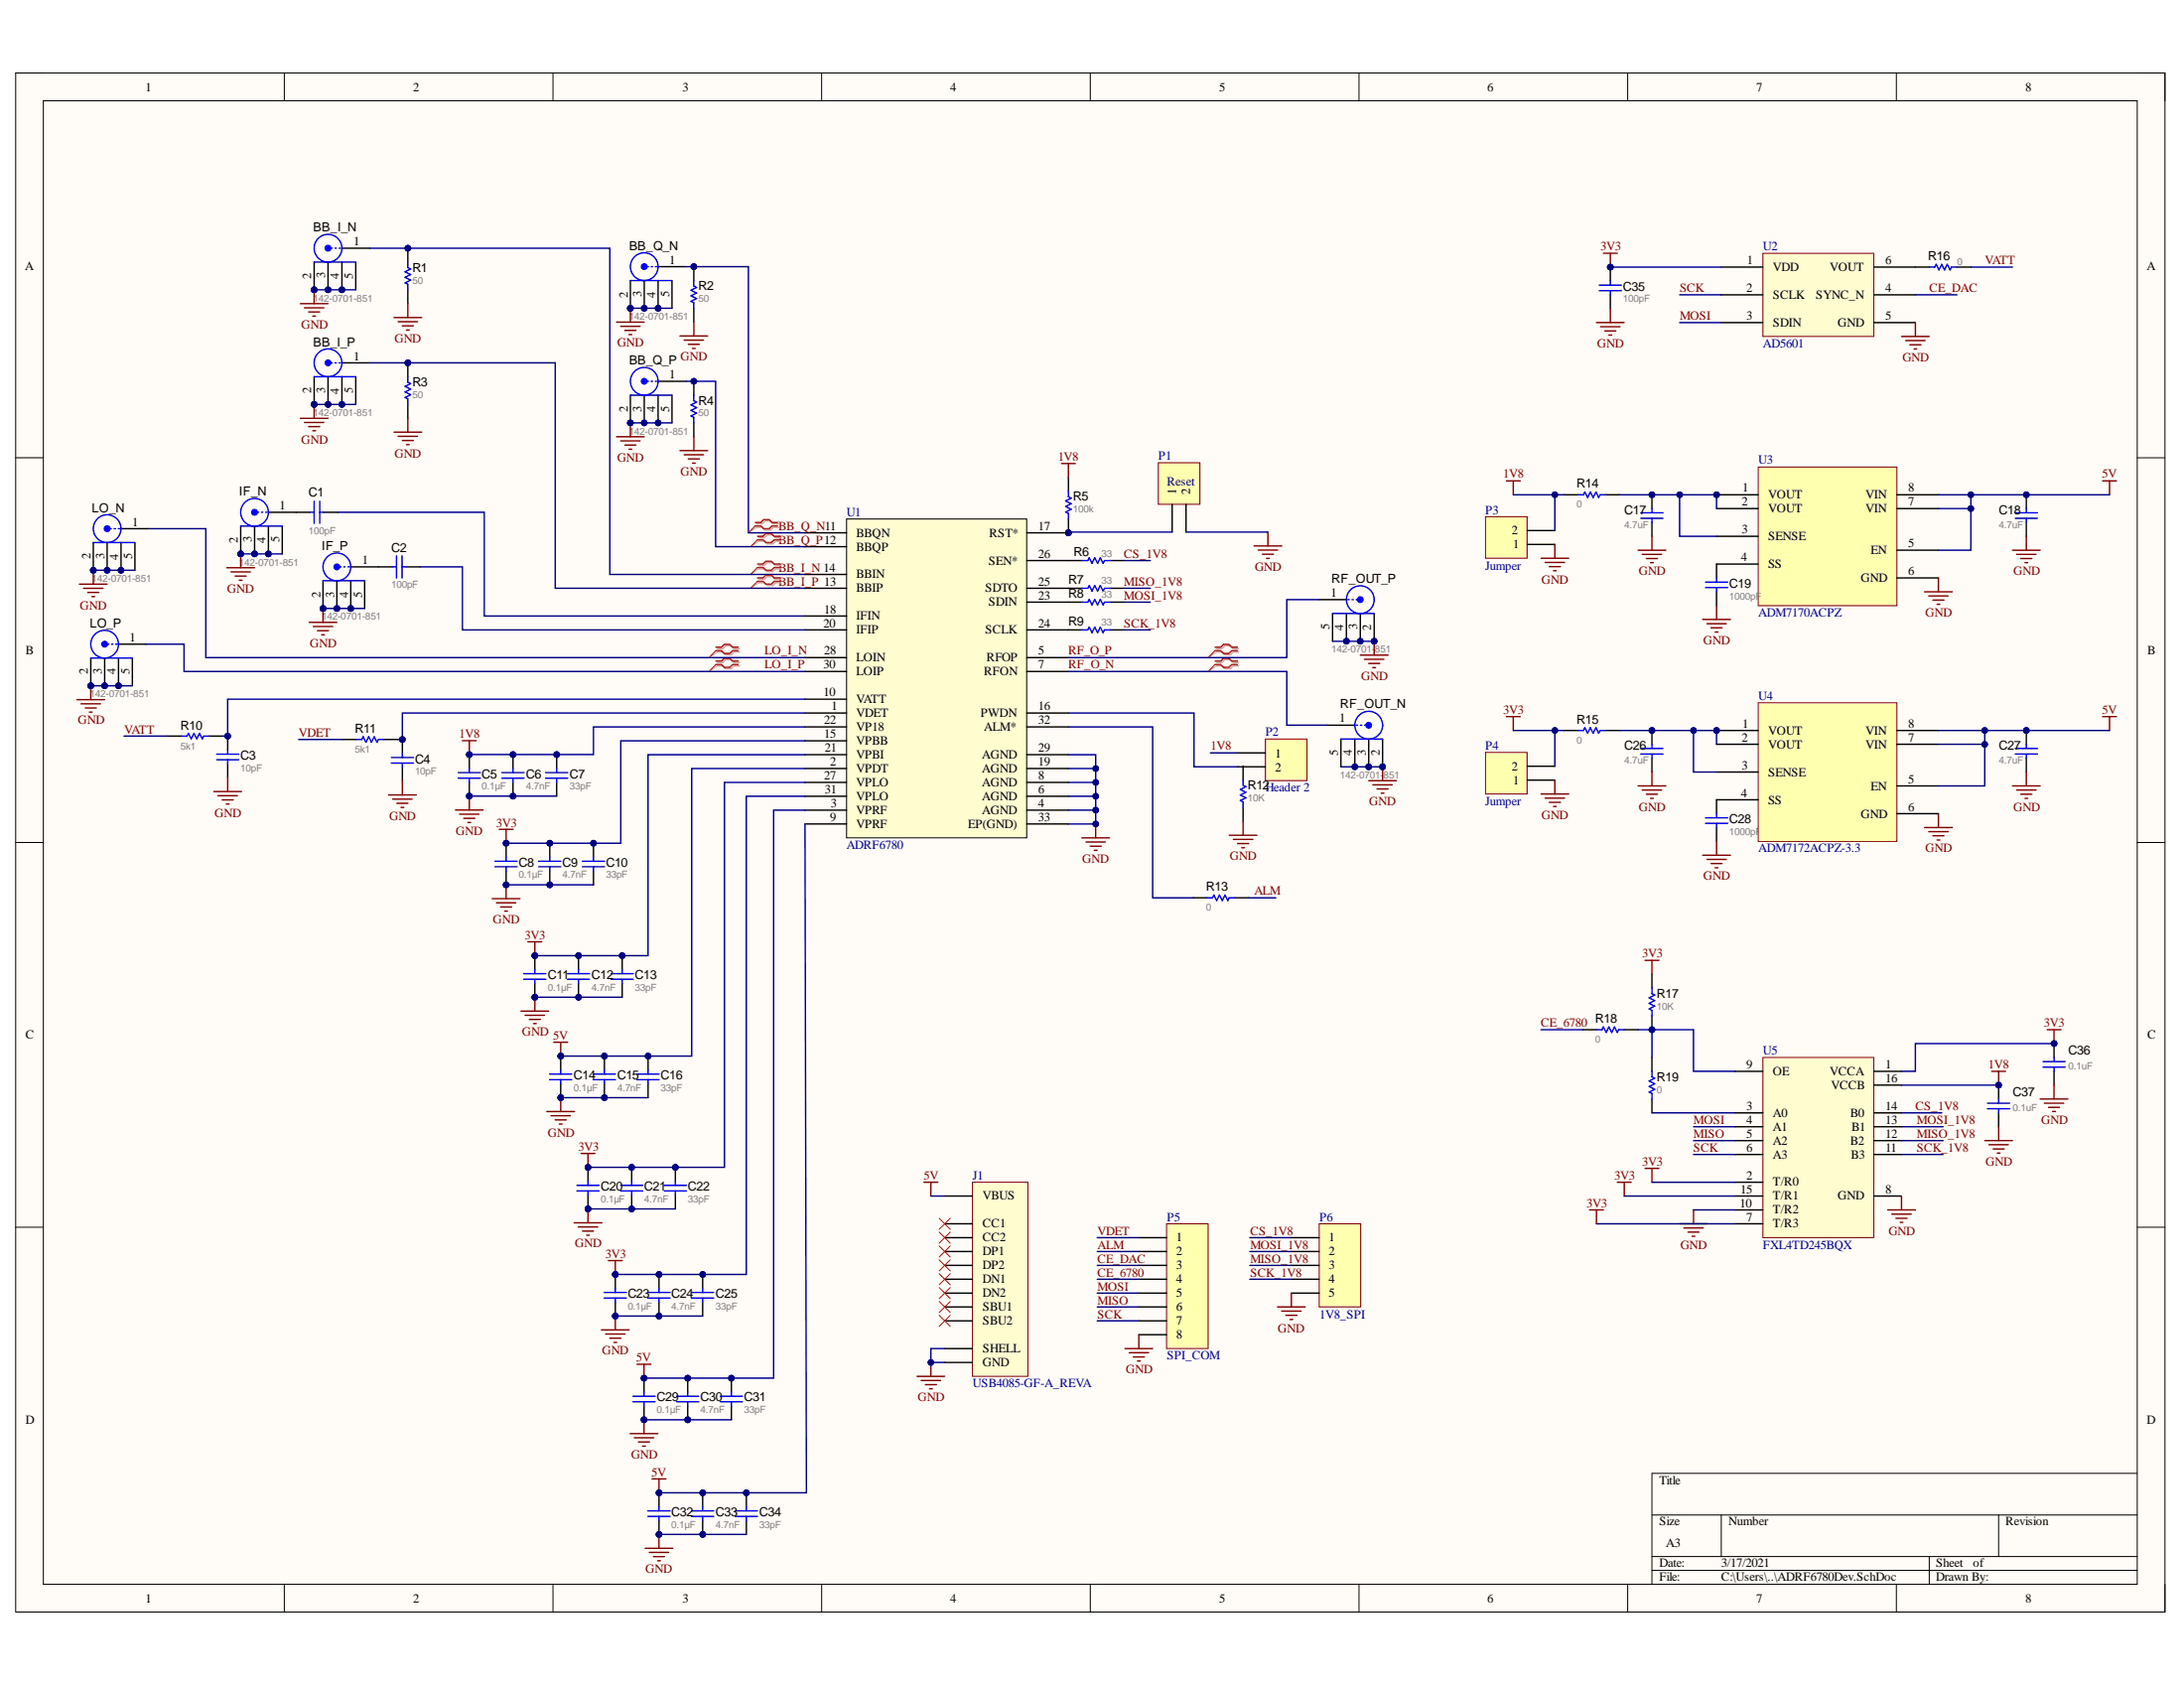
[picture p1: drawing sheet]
# Altium project ADRF6780Dev.PrjPcb
1 sheet, 78 parts. Net scope: global (net labels, ports and power ports of the same name join across sheets).

## Sheet ADRF6780Dev.SchDoc
size A3

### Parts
BB_I_N  142-0701-851  [Emerson_142-0701-851]
BB_I_P  142-0701-851  [Emerson_142-0701-851]
BB_Q_N  142-0701-851  [Emerson_142-0701-851]
BB_Q_P  142-0701-851  [Emerson_142-0701-851]
C1  ValueDisplayed: 100pF  [0603]  (hidden comment: C0603C101J5GACTU)
C2  ValueDisplayed: 100pF  [0603]  (hidden comment: C0603C101J5GACTU)
C3  ValueDisplayed: 10pF  [0603]  (hidden comment: C1608X5R1A106M080AC)
C4  ValueDisplayed: 10pF  [0603]  (hidden comment: C1608X5R1A106M080AC)
C5  ValueDisplayed: 0.1µF  [0603]  (hidden comment: C1608X5R1A106M080AC)
C6  ValueDisplayed: 4.7nF  [0603]  (hidden comment: C1608X5R1A106M080AC)
C7  ValueDisplayed: 33pF  [0603]  (hidden comment: C1608X5R1A106M080AC)
C8  ValueDisplayed: 0.1µF  [0603]  (hidden comment: C1608X5R1A106M080AC)
C9  ValueDisplayed: 4.7nF  [0603]  (hidden comment: C1608X5R1A106M080AC)
C10  ValueDisplayed: 33pF  [0603]  (hidden comment: C1608X5R1A106M080AC)
C11  ValueDisplayed: 0.1µF  [0603]  (hidden comment: C1608X5R1A106M080AC)
C12  ValueDisplayed: 4.7nF  [0603]  (hidden comment: C1608X5R1A106M080AC)
C13  ValueDisplayed: 33pF  [0603]  (hidden comment: C1608X5R1A106M080AC)
C14  ValueDisplayed: 0.1µF  [0603]  (hidden comment: C1608X5R1A106M080AC)
C15  ValueDisplayed: 4.7nF  [0603]  (hidden comment: C1608X5R1A106M080AC)
C16  ValueDisplayed: 33pF  [0603]  (hidden comment: C1608X5R1A106M080AC)
C17  ValueDisplayed: 4.7uF  [0603]  (hidden comment: C0603C472J5RACTU)
C18  ValueDisplayed: 4.7uF  [0603]  (hidden comment: C0603C472J5RACTU)
C19  ValueDisplayed: 1000pF  [0603]  (hidden comment: C0603C472J5RACTU)
C20  ValueDisplayed: 0.1µF  [0603]  (hidden comment: C1608X5R1A106M080AC)
C21  ValueDisplayed: 4.7nF  [0603]  (hidden comment: C1608X5R1A106M080AC)
C22  ValueDisplayed: 33pF  [0603]  (hidden comment: C1608X5R1A106M080AC)
C23  ValueDisplayed: 0.1µF  [0603]  (hidden comment: C1608X5R1A106M080AC)
C24  ValueDisplayed: 4.7nF  [0603]  (hidden comment: C1608X5R1A106M080AC)
C25  ValueDisplayed: 33pF  [0603]  (hidden comment: C1608X5R1A106M080AC)
C26  ValueDisplayed: 4.7uF  [0603]  (hidden comment: C0603C472J5RACTU)
C27  ValueDisplayed: 4.7uF  [0603]  (hidden comment: C0603C472J5RACTU)
C28  ValueDisplayed: 1000pF  [0603]  (hidden comment: C0603C472J5RACTU)
C29  ValueDisplayed: 0.1µF  [0603]  (hidden comment: C1608X5R1A106M080AC)
C30  ValueDisplayed: 4.7nF  [0603]  (hidden comment: C1608X5R1A106M080AC)
C31  ValueDisplayed: 33pF  [0603]  (hidden comment: C1608X5R1A106M080AC)
C32  ValueDisplayed: 0.1µF  [0603]  (hidden comment: C1608X5R1A106M080AC)
C33  ValueDisplayed: 4.7nF  [0603]  (hidden comment: C1608X5R1A106M080AC)
C34  ValueDisplayed: 33pF  [0603]  (hidden comment: C1608X5R1A106M080AC)
C35  ValueDisplayed: 100pF  [0603]  (hidden comment: C0603C101J5GACTU)
C36  ValueDisplayed: 0.1uF  [0603]  (hidden comment: C0603C472J5RACTU)
C37  ValueDisplayed: 0.1uF  [0603]  (hidden comment: C0603C472J5RACTU)
IF_N  142-0701-851  [Emerson_142-0701-851]
IF_P  142-0701-851  [Emerson_142-0701-851]
J1  USB4085-GF-A_REVA  [GCT_USB4085-GF-A_REVA]
LO_N  142-0701-851  [Emerson_142-0701-851]
LO_P  142-0701-851  [Emerson_142-0701-851]
P1  Reset  [HDR1X2]
P2  Header 2  [HDR1X2]
P3  Jumper  [HDR1X2]
P4  Jumper  [HDR1X2]
P5  SPI_COM  [HDR1X8]
P6  1V8_SPI  [HDR1X5]
R1  ValueDisplayed: 50  [0603]  (hidden comment: CRCW0603100KJNEA)
R2  ValueDisplayed: 50  [0603]  (hidden comment: CRCW0603100KJNEA)
R3  ValueDisplayed: 50  [0603]  (hidden comment: CRCW0603100KJNEA)
R4  ValueDisplayed: 50  [0603]  (hidden comment: CRCW0603100KJNEA)
R5  ValueDisplayed: 100k  [0603]  (hidden comment: CRCW0603100KJNEA)
R6  ValueDisplayed: 33  [0603]  (hidden comment: CRCW0603100KJNEA)
R7  ValueDisplayed: 33  [0603]  (hidden comment: CRCW0603100KJNEA)
R8  ValueDisplayed: 33  [0603]  (hidden comment: CRCW0603100KJNEA)
R9  ValueDisplayed: 33  [0603]  (hidden comment: CRCW0603100KJNEA)
R10  ValueDisplayed: 5k1  [0603L]  (hidden comment: CRCW0603100RFKEA)
R11  ValueDisplayed: 5k1  [0603L]  (hidden comment: CRCW0603100RFKEA)
R12  ValueDisplayed: 10K  [0603]  (hidden comment: CRCW0603100KJNEA)
R13  ValueDisplayed: 0  [0603]  (hidden comment: CRCW0603100KJNEA)
R14  ValueDisplayed: 0  [0603]  (hidden comment: CRCW06030000Z0EA)
R15  ValueDisplayed: 0  [0603]  (hidden comment: CRCW06030000Z0EA)
R16  ValueDisplayed: 0  [0603]  (hidden comment: CRCW0603100KJNEA)
R17  ValueDisplayed: 10K  [0603]  (hidden comment: CRCW06030000Z0EA)
R18  ValueDisplayed: 0  [0603]  (hidden comment: CRCW06030000Z0EA)
R19  ValueDisplayed: 0  [0603]  (hidden comment: CRCW06030000Z0EA)
RF_OUT_N  142-0701-851  [Emerson_142-0701-851]
RF_OUT_P  142-0701-851  [Emerson_142-0701-851]
U1  ADRF6780  [ADRF6780]
U2  AD5601  [AD5601/AD5611/AD5621]
U3  ADM7170ACPZ  [ADM7170ACPZ]
U4  ADM7172ACPZ-3.3  [ADM7170ACPZ]
U5  FXL4TD245BQX  [DQFN-16]

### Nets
1V8: C5.1 C6.1 C7.1 C37.1 P2.1 P3.2 R5.2 R14.1 U1.22(VP18) U5.16(VCCB)
3V3: C8.1 C9.1 C10.1 C11.1 C12.1 C13.1 C20.1 C21.1 C22.1 C23.1 C24.1 C25.1 C35.1 C36.1 P4.2 R15.1 R17.2 U1.15(VPBB) U1.21(VPBI) U1.27(VPLO) U1.31(VPLO) U2.1(VDD) U5.1(VCCA) U5.2(T/R0) U5.7(T/R3) U5.15(T/R1)
5V: C14.1 C15.1 C16.1 C18.1 C27.1 C29.1 C30.1 C31.1 C32.1 C33.1 C34.1 J1.V(VBUS) U1.2(VPDT) U1.3(VPRF) U1.9(VPRF) U3.5(EN) U3.7(VIN) U3.8(VIN) U4.5(EN) U4.7(VIN) U4.8(VIN)
GND: BB_I_N.2 BB_I_N.3 BB_I_N.4 BB_I_N.5 BB_I_P.2 BB_I_P.3 BB_I_P.4 BB_I_P.5 BB_Q_N.2 BB_Q_N.3 BB_Q_N.4 BB_Q_N.5 BB_Q_P.2 BB_Q_P.3 BB_Q_P.4 BB_Q_P.5 C3.2 C4.2 C5.2 C6.2 C7.2 C8.2 C9.2 C10.2 C11.2 C12.2 C13.2 C14.2 C15.2 C16.2 C17.2 C18.2 C19.2 C20.2 C21.2 C22.2 C23.2 C24.2 C25.2 C26.2 C27.2 C28.2 C29.2 C30.2 C31.2 C32.2 C33.2 C34.2 C35.2 C36.2 C37.2 IF_N.2 IF_N.3 IF_N.4 IF_N.5 IF_P.2 IF_P.3 IF_P.4 IF_P.5 J1.G(GND) J1.P(SHELL) LO_N.2 LO_N.3 LO_N.4 LO_N.5 LO_P.2 LO_P.3 LO_P.4 LO_P.5 P1.2 P3.1 P4.1 P5.8 P6.5 R1.1 R2.1 R3.1 R4.1 R12.1 RF_OUT_N.2 RF_OUT_N.3 RF_OUT_N.4 RF_OUT_N.5 RF_OUT_P.2 RF_OUT_P.3 RF_OUT_P.4 RF_OUT_P.5 U1.4(AGND) U1.6(AGND) U1.8(AGND) U1.19(AGND) U1.29(AGND) U1.33(EP(GND)) U2.5(GND) U3.6(GND) U4.6(GND) U5.8(GND) U5.10(T/R2)
ALM: P5.2 R13.2
BB_I_N: BB_I_N.1 R1.2 U1.14(BBIN)
BB_I_P: BB_I_P.1 R3.2 U1.13(BBIP)
BB_Q_N: BB_Q_N.1 R2.2 U1.11(BBQN)
BB_Q_P: BB_Q_P.1 R4.2 U1.12(BBQP)
CE_6780: P5.4 R18.2
CE_DAC: P5.3 U2.4(SYNC_N)
CS_1V8: P6.1 R6.2 U5.14(B0)
LO_I_N: LO_N.1 U1.28(LOIN)
LO_I_P: LO_P.1 U1.30(LOIP)
MISO: P5.6 U5.5(A2)
MISO_1V8: P6.3 R7.2 U5.12(B2)
MOSI: P5.5 U2.3(SDIN) U5.4(A1)
MOSI_1V8: P6.2 R8.2 U5.13(B1)
RF_O_N: RF_OUT_N.1 U1.7(RFON)
RF_O_P: RF_OUT_P.1 U1.5(RFOP)
SCK: P5.7 U2.2(SCLK) U5.6(A3)
SCK_1V8: P6.4 R9.2 U5.11(B3)
VATT: R10.1 R16.1
VDET: P5.1 R11.1
NetC1_1: C1.1 U1.18(IFIN)
NetC1_2: C1.2 IF_N.1
NetC2_1: C2.1 U1.20(IFIP)
NetC2_2: C2.2 IF_P.1
NetC3_1: C3.1 R10.2 U1.10(VATT)
NetC4_1: C4.1 R11.2 U1.1(VDET)
NetC17_1: C17.1 R14.2 U3.1(VOUT) U3.2(VOUT) U3.3(SENSE)
NetC19_1: C19.1 U3.4(SS)
NetC26_1: C26.1 R15.2 U4.1(VOUT) U4.2(VOUT) U4.3(SENSE)
NetC28_1: C28.1 U4.4(SS)
NetP1_1: P1.1 R5.1 U1.17(RST*)
NetP2_2: P2.2 U1.16(PWDN)
NetR6_1: R6.1 U1.26(SEN*)
NetR7_1: R7.1 U1.25(SDTO)
NetR8_1: R8.1 U1.23(SDIN)
NetR9_1: R9.1 U1.24(SCLK)
NetR13_1: R13.1 U1.32(ALM*)
NetR16_2: R16.2 U2.6(VOUT)
NetR17_1: R17.1 R18.1 R19.2 U5.9(OE)
NetR19_1: R19.1 U5.3(A0)

Not connected (* = marked no-connect by the designer): J1 A5(CC1)* A6(DP1)* A7(DN1)* A8(SBU1)* B5(CC2)* B6(DP2)* B7(DN2)* B8(SBU2)*; R12 2

### Layout directives
differential pair; differential pair class RF_OUT: RF_O_N, RF_O_P
differential pair; differential pair class LO_DIFF: LO_I_N, LO_I_P
differential pair; differential pair class BB_Q_DIFF: BB_Q_N, BB_Q_P
differential pair; differential pair class BB_I_DIFF: BB_I_N, BB_I_P
